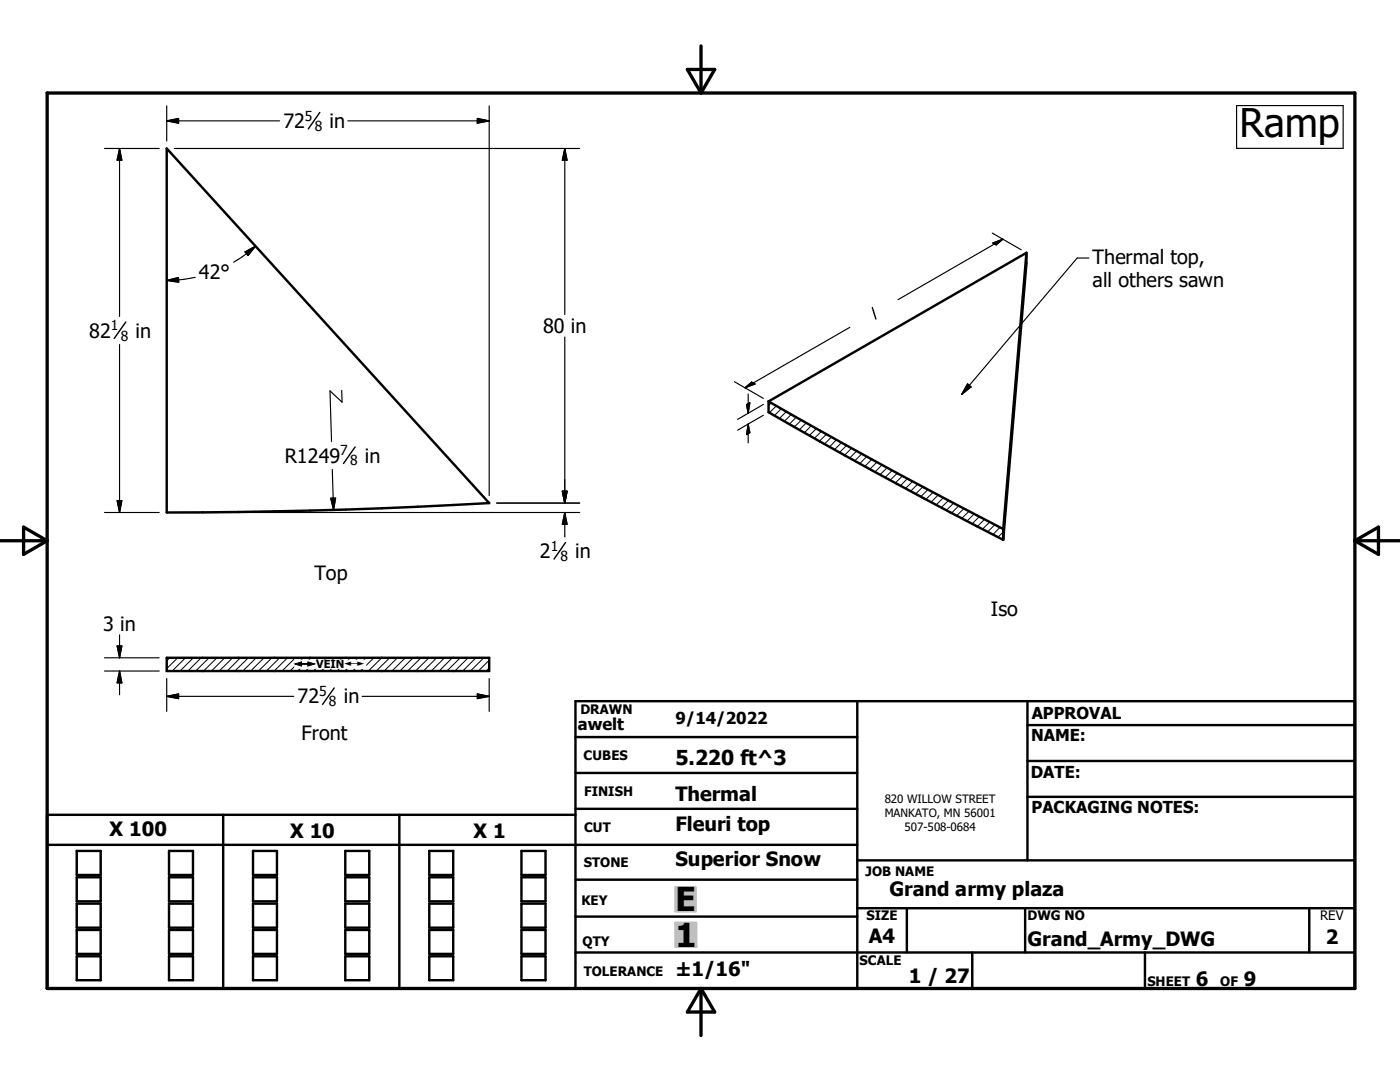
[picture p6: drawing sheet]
<svg xmlns="http://www.w3.org/2000/svg" width="279mm" height="216mm" viewBox="0 0 279 216" stroke-linecap="round" stroke-linejoin="round" font-family="sans-serif">
<g fill="none" stroke="#000" stroke-width=".48">
<path d="M33.3 29.6l64.3 70.8a1115.3 1115.3 0 0 1-64.3 1.9zM204.8 50.4l-51.4 29.7M204.8 50.4v2.2l-4.6 55.1M204.8 50.4l-4.6 55.2M153.4 80.1v2.2a1056.6 1056.6 0 0 0 46.8 25.4M153.4 80.1a1127.6 1127.6 0 0 0 46.8 25.5M200.2 105.6v2.1M33.3 131.3h64.3v2.6h-64.3zM171.1 139.9v57.3M205 139.9v31.8M114.8 147.1h56.3M114.8 154.2h56.3"/>
<path d="M205 159h65.4M205 144.7h65.4M205 151.8h65.4M9.4 168.6h161.7M15.3 169.8h4.8v4.8h-4.8zM15.3 175.1h4.8v4.8h-4.8zM33.7 169.8h4.8v4.8h-4.8zM33.7 175.1h4.8v4.8h-4.8zM44.5 162.6v34.6M50.5 169.8h4.8v4.8h-4.8zM50.5 175.1h4.8v4.8h-4.8zM68.9 169.8h4.8v4.8h-4.8z"/>
<path d="M68.9 175.1h4.8v4.8h-4.8zM79.7 162.6v34.6M85.7 169.8h4.8v4.8h-4.8zM85.7 175.1h4.8v4.8h-4.8zM104.1 169.8h4.8v4.8h-4.8zM104.1 175.1h4.8v4.8h-4.8zM114.8 162.6h-105.4v34.6h261v-57.3h-155.6v57.3M114.8 175.5h56.3M114.8 161.4h56.3M171.1 171.7h99.3M15.3 180.3h4.8v4.8h-4.8zM15.3 185.6h4.8v4.7h-4.8z"/>
<path d="M15.3 190.8h4.8v4.8h-4.8zM33.7 185.6h4.8v4.7h-4.8zM33.7 190.8h4.8v4.8h-4.8zM33.7 180.3h4.8v4.8h-4.8zM50.5 185.6h4.8v4.7h-4.8zM50.5 190.8h4.8v4.8h-4.8zM50.5 180.3h4.8v4.8h-4.8zM68.9 185.6h4.8v4.7h-4.8zM68.9 190.8h4.8v4.8h-4.8zM68.9 180.3h4.8v4.8h-4.8zM85.7 185.6h4.8v4.7h-4.8zM85.7 190.8h4.8v4.8h-4.8z"/>
<path d="M85.7 180.3h4.8v4.8h-4.8zM104.1 185.6h4.8v4.7h-4.8zM104.1 190.8h4.8v4.8h-4.8zM104.1 180.3h4.8v4.8h-4.8zM114.8 182.9h56.3M114.8 190.1h155.6M171.1 181.2h99.3M181 181.2v8.9M194 190.1v7.1M204.6 181.2v8.9M228.5 190.1v7.1M261.3 181.2v8.9"/>
</g>
<g fill="none" stroke="#000" stroke-width=".2">
<path d="M153.9 80.4l-.5 .5M154.9 81l-1.4 1.4M155.9 81.5l-1.3 1.4M156.9 82.1l-1.4 1.4M157.9 82.7l-1.4 1.4M158.9 83.2l-1.4 1.4M159.9 83.8l-1.4 1.4M160.9 84.4l-1.4 1.4M161.9 84.9l-1.4 1.4M162.9 85.5l-1.4 1.4M163.9 86.1l-1.4 1.4M164.9 86.7l-1.4 1.3"/>
<path d="M165.9 87.2l-1.4 1.4M166.9 87.8l-1.4 1.4M167.9 88.3l-1.4 1.4M169 88.9l-1.4 1.4M169.9 89.4l-1.4 1.4M171 90l-1.4 1.4M172 90.6l-1.4 1.4M173 91.1l-1.4 1.4M174 91.7l-1.4 1.4M175 92.2l-1.4 1.4M176 92.8l-1.4 1.4M177 93.3l-1.4 1.4"/>
<path d="M178.1 93.9l-1.5 1.4M179.1 94.4l-1.4 1.4M180.1 95l-1.4 1.4M181.1 95.5l-1.4 1.4M182.1 96.1l-1.4 1.4M183.1 96.6l-1.4 1.4M184.2 97.2l-1.5 1.4M185.2 97.7l-1.4 1.4M186.2 98.3l-1.4 1.3M187.2 98.8l-1.4 1.4M188.3 99.3l-1.5 1.4M189.3 99.9l-1.4 1.4"/>
<path d="M190.3 100.4l-1.4 1.4M191.3 100.9l-1.4 1.5M192.4 101.5l-1.5 1.4M193.4 102l-1.5 1.4M194.4 102.5l-1.4 1.5M195.4 103.1l-1.4 1.4M196.5 103.6l-1.4 1.5M197.5 104.2l-1.4 1.4M198.5 104.7l-1.4 1.4M199.6 105.2l-1.4 1.5M200.2 107.7h.1M200.2 106.1l-1 1.1"/>
<path d="M33.9 131.3l-.6 .6M35.5 131.3l-2.2 2.1M37 131.3l-2.6 2.6M38.6 131.3l-2.7 2.6M40.1 131.3l-2.6 2.6M41.7 131.3l-2.7 2.6M43.3 131.3l-2.7 2.6M44.8 131.3l-2.6 2.6M46.4 131.3l-2.6 2.6M48 131.3l-2.7 2.6M49.6 131.3l-2.7 2.6M51.1 131.3l-2.6 2.6"/>
<path d="M52.7 131.3l-2.7 2.6M54.3 131.3l-2.7 2.6M55.8 131.3l-2.6 2.6M57.4 131.3l-2.7 2.6M58.9 131.3l-2.6 2.6M60.5 131.3l-2.6 2.6M62.1 131.3l-2.7 2.6M63.6 131.3l-2.6 2.6M65.2 131.3l-2.6 2.6M66.8 131.3l-2.7 2.6M68.3 131.3l-2.6 2.6M69.9 131.3l-2.6 2.6"/>
<path d="M71.5 131.3l-2.7 2.6M73.1 131.3l-2.7 2.6M74.6 131.3l-2.6 2.6M76.2 131.3l-2.7 2.6M77.8 131.3l-2.7 2.6M79.3 131.3l-2.6 2.6M80.9 131.3l-2.7 2.6M82.4 131.3l-2.6 2.6M84 131.3l-2.7 2.6M85.6 131.3l-2.7 2.6M87.1 131.3l-2.6 2.6M88.7 131.3l-2.6 2.6"/>
<path d="M90.3 131.3l-2.7 2.6M91.9 131.3l-2.7 2.6M93.4 131.3l-2.6 2.6M95 131.3l-2.7 2.6M96.6 131.3l-2.7 2.6M97.6 133.3l-.6 .6M97.6 131.7l-2.1 2.2"/>
</g>
<path d="M9.4 18.6h261v178.6h-261zM137.2 13.9h5.4l-2.7 4.7zM139.9 9.2v9.4M0 107.9h9.4M4.7 105.2l4.7 2.7-4.7 2.7zM270.4 107.9h9M270.4 107.9l4.7-2.7v5.4zM139.9 197.2v9.4M139.9 197.2l2.7 4.7h-5.4z" fill="none" stroke="#000" stroke-width=".66"/>
<g fill="#c0c0c0" stroke="#c0c0c0" stroke-width=".48">
<path d="M134.8 184.1h4.2v4.8z"/>
<path d="M134.8 184.1l4.2 4.8h-4.2z"/>
<path d="M134.8 177.1h4v4.8z"/>
<path d="M134.8 177.1l4 4.8h-4z"/>
</g>
<g fill="none" stroke="#000" stroke-width=".23">
<path d="M20.9 29.6h10.9M23.9 29.6v33.5M23.9 29.6l.4 2.4h-.9zM33.3 24.1h22.5M33.3 24.1l2.3-.5v1zM33.3 21.1v7M34.8 29.6h80.9M69.4 24.1h28.2M95.3 23.6l2.3 .5-2.3 .5zM97.6 21.1v77.8M112.7 29.6l.5 2.4h-1zM112.7 29.6v33.2"/>
<path d="M246.8 21.1h21.3v8.5h-21.3zM33.3 56l2.3-.6 .1 .9zM38.9 55.3l-3.3 .6-2.3 .1M48.9 50.3l2.1-1.2-1.5 1.9zM51 49.1l-1.8 1.5-2.6 1.7M198 46.5l5.8 3.3M198.1 48.5l2-.8-1.3 1.2zM200.1 47.7l-20.9 12.1M217.3 51.5h-2.3l-23.1 27.2M23.9 68.8v33.5M68.2 77.9l.1 2.4-2.4-2.3 .3 10.1M112.7 67.3v33.1"/>
<path d="M146.6 76.2l5.7 3.3M148.7 77.4l1.3-1.2 .7 .4zM149.3 78.6v3.9M169.6 65.3l-20.9 12.1M193.1 76.6l.7 .6-1.9 1.5zM23.4 99.9h.9l-.4 2.4zM66 99.4h1l-.4 2.4zM66.3 93.7l.3 8.1M112.2 98h1l-.5 2.4zM149 80.7l.6-.3-.3 2.1zM149.3 84.6v3.8M149.3 84.6l.3 1.7-.6 .4z"/>
<path d="M152.3 82.9l-5.1 2.9M152.3 80.7l-5.1 3M20.9 102.3h10.9M34.8 102.3h80.9M99.1 100.4h16.6M112.7 102.3v4.8M112.7 102.3l.5 2.3h-1zM20.9 133.9h10.9M20.9 131.3h10.9M23.4 128.9h.9l-.4 2.4zM23.9 126.7v4.6M23.9 133.9v4.7"/>
<path d="M23.9 133.9l.4 2.4h-.9zM33.3 138.9l2.3-.4v.9zM33.3 135.4v6.5M33.3 138.9h25.3M72.3 138.9h25.3M95.3 138.5l2.3 .4-2.3 .5zM97.6 135.4v6.5"/>
</g>
<g fill="#000" stroke="#000" stroke-width=".23">
<path d="M23.9 29.6l.4 2.4h-.9zM33.3 24.1l2.3-.5v1zM95.3 23.6l2.3 .5-2.3 .5zM112.7 29.6l.5 2.4h-1zM33.3 56l2.3-.6 .1 .9zM48.9 50.3l2.1-1.2-1.5 1.9zM198.1 48.5l2-.8-1.3 1.2zM148.7 77.4l1.3-1.2 .7 .4zM193.1 76.6l.7 .6-1.9 1.5zM23.4 99.9h.9l-.4 2.4zM66 99.4h1l-.4 2.4zM112.2 98h1l-.5 2.4z"/>
<path d="M149 80.7l.6-.3-.3 2.1zM149.3 84.6l.3 1.7-.6 .4zM112.7 102.3l.5 2.3h-1zM23.4 128.9h.9l-.4 2.4zM23.9 133.9l.4 2.4h-.9zM33.3 138.9l2.3-.4v.9zM95.3 138.5l2.3 .4-2.3 .5z"/>
</g>
<path d="M63.8 22.4l-2.3 3.3M25.1 64.3l-2.3 3.2M174.1 61.4l.7 2.2M70.9 89.2l-2.3 3.3M112.9 108.3l-2.3 3.3M66.7 137.3l-2.3 3.2" fill="none" stroke="#000" stroke-width=".28"/>
<g fill="#fff" stroke="#fff" stroke-width=".23">
<path d="M58.8 131.7h14.2v1.6z"/>
<path d="M58.8 131.7l14.2 1.6h-14.2z"/>
</g>
<text font-size="7.9" x="247.4" y="27.4">Ramp</text>
<g font-size="6.6">
<text x="134.8" y="181.8">E</text>
<text x="134.8" y="188.9">1</text>
</g>
<text font-size="4.1" x="134.8" y="152.7">5.220 ft^3</text>
<g font-size="3.9">
<text x="56.6" y="25.5">72</text>
<text x="65.8" y="25.5">in</text>
<text x="218.1" y="52.6">Thermal top,</text>
<text x="39.7" y="55.7">42°</text>
<text x="218.1" y="57.3">all others sawn</text>
<text x="17.8" y="67.4">82</text>
<text x="27" y="67.4">in</text>
<text x="108.4" y="66.5">80 in</text>
<text x="56.8" y="92.3">R1249</text>
<text x="72.8" y="92.3">in</text>
<text x="107.7" y="111.3">2</text>
<text x="114.8" y="111.3">in</text>
<text x="62.7" y="115.7">Top</text>
<text x="20.6" y="125.8">3 in</text>
<text x="197.7" y="123">Iso</text>
<text x="59.4" y="140.3">72</text>
<text x="68.6" y="140.3">in</text>
<text x="60.2" y="147.6">Front</text>
<text x="134.8" y="159.8">Thermal</text>
<text x="21.9" y="166.8">X 100</text>
<text x="57.9" y="167.1">X 10</text>
<text x="94.5" y="167.2">X 1</text>
<text x="134.8" y="165.9">Fleuri top</text>
<text x="134.8" y="172.8">Superior Snow</text>
<text x="177.5" y="178.8">Grand army plaza</text>
<text x="173.4" y="188.3">A4</text>
<text x="205.1" y="188.8">Grand_Army_DWG</text>
<text x="264.6" y="188.3">2</text>
<text x="134.8" y="194.8">±1/16&quot;</text>
<text x="181.4" y="196.1">1 / 27</text>
<text x="238.7" y="196.7">6</text>
<text x="248.2" y="196.7">9</text>
</g>
<g font-size="3.3">
<text x="205.9" y="143.6">APPROVAL</text>
<text x="115.3" y="145.6">awelt</text>
<text x="134.8" y="144.5">9/14/2022</text>
<text x="205.8" y="147.9">NAME:</text>
<text x="205.7" y="155.1">DATE:</text>
<text x="205.9" y="162.1">PACKAGING NOTES:</text>
</g>
<g font-size="2.8">
<text x="60.8" y="24.1">5</text>
<text x="62.8" y="26.2">8</text>
<text x="22.1" y="65.9">1</text>
<text x="24.1" y="67.9">8</text>
<text x="67.9" y="90.8">7</text>
<text x="69.9" y="92.9">8</text>
<text x="109.9" y="109.9">1</text>
<text x="111.8" y="111.9">8</text>
<text x="63.7" y="138.9">5</text>
<text x="65.7" y="141">8</text>
</g>
<g font-size="2.6">
<text x="115.8" y="142.4">DRAWN</text>
<text x="116.5" y="151.6">CUBES</text>
<text x="116.6" y="158.8">FINISH</text>
<text x="116.6" y="166.1">CUT</text>
<text x="116.5" y="173">STONE</text>
<text x="172.8" y="174.7">JOB NAME</text>
<text x="116" y="180.7">KEY</text>
<text x="172.9" y="183.6">SIZE</text>
<text x="205.1" y="183.6">DWG NO</text>
<text x="263.5" y="183.6">REV</text>
<text x="116.2" y="188.8">QTY</text>
<text x="116.5" y="194.7">TOLERANCE</text>
<text x="171.5" y="192.5">SCALE</text>
<text x="229" y="196.7">SHEET</text>
<text x="243.5" y="196.7">OF</text>
</g>
<g font-size="2.3">
<text x="176.6" y="160.3">820 WILLOW STREET</text>
<text x="176.6" y="163">MANKATO, MN 56001</text>
<text x="180.5" y="165.8">507-508-0684</text>
</g>
<text font-size="2.2" x="63.1" y="133.3">VEIN</text>
<g font-size="1.7">
<text x="58.8" y="133.3">#</text>
<text x="68.7" y="133.3">#</text>
</g>
</svg>
